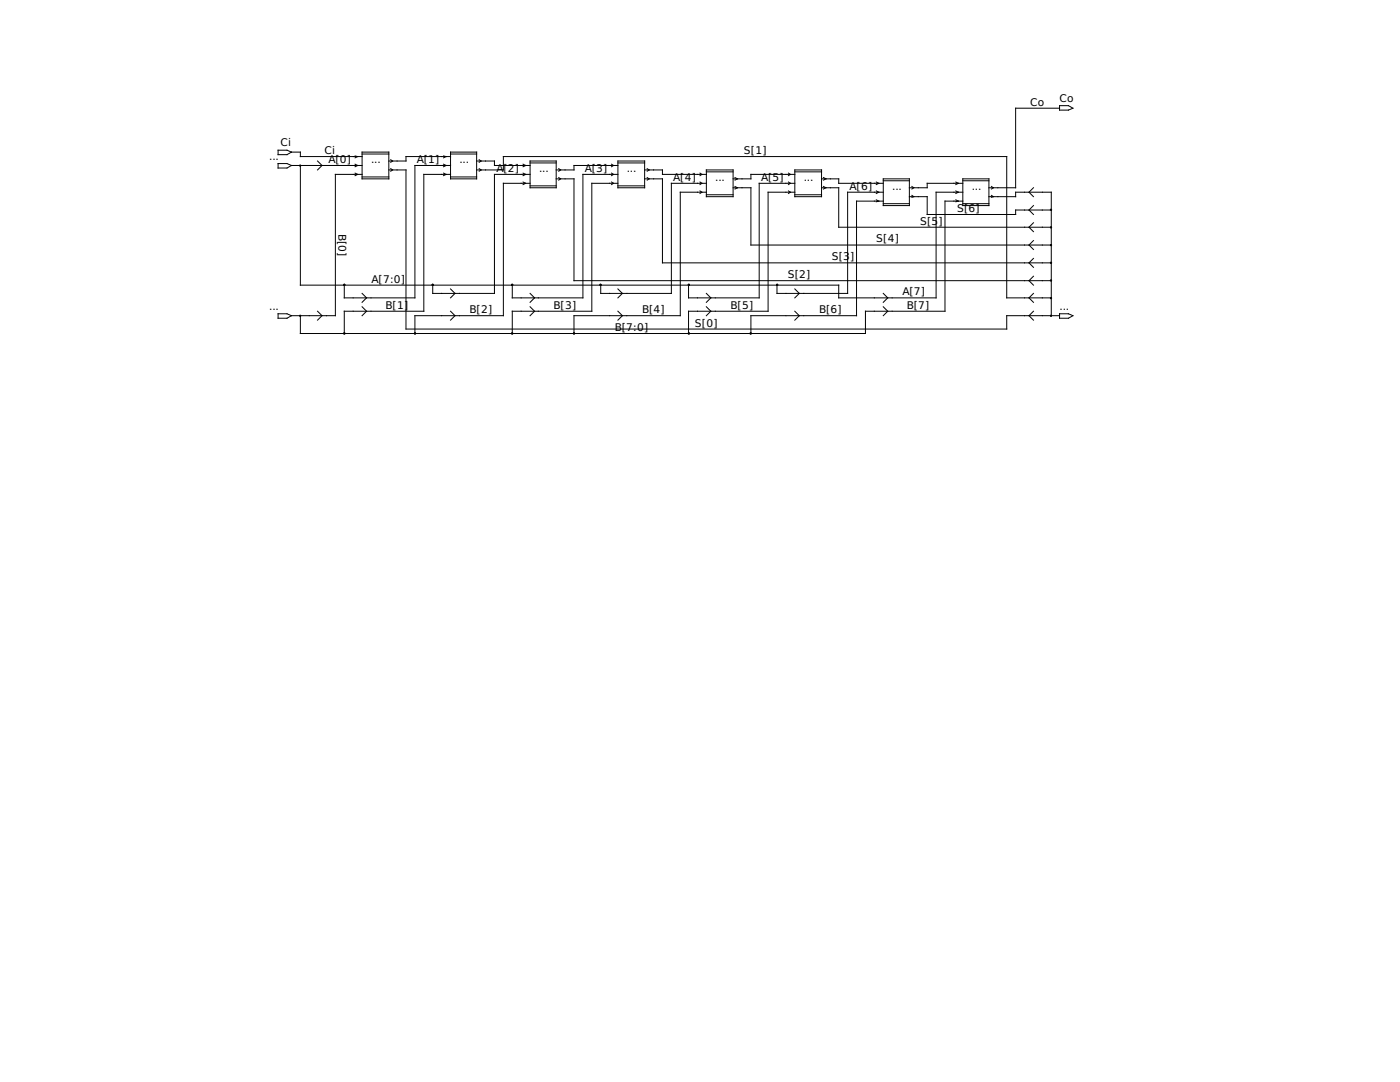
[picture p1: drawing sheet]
<svg xmlns="http://www.w3.org/2000/svg" width="279mm" height="216mm" viewBox="0 0 279 216" stroke-linecap="round" stroke-linejoin="round" font-family="sans-serif">
<g fill="none" stroke="#000" stroke-width=".2">
<path d="M55.5 30h1.8l.9 .4-.9 .5h-1.8zM55.5 32.6h1.8l.9 .4-.9 .5h-1.8zM58.2 30.4h1.7v.8h12.4M58.2 33h14.1M59.9 33v23.9h107.5v2.5h19.4v-21h5.4M63.4 32.1l.9 .9-.9 .9M70.9 31.1l.5 .1-.5 .3M70.9 34.5l.5 .3-.5 .3M70.9 32.8l.5 .2-.5 .3M72.3 30.4h5.3v5.3h-5.3zM72.3 30.7h5.3M72.3 35.3h5.3"/>
<path d="M72.3 34.8h-5.4v28.2h-8.7M77.6 33.9h3.4v31.8h119.9v-2.7h10.6M78 31.9l.4 .2-.4 .3M78 33.7l.4 .2-.4 .3M88.5 31.1l.5 .1-.5 .3M88.5 32.8l.5 .2-.5 .3M88.5 34.5l.5 .3-.5 .3M89.9 30.4h5.2v5.3h-5.2zM89.9 30.7h5.2M89.9 35.3h5.2M89.9 31.2h-8.9v.9h-3.4M89.9 34.8h-5.3v27.3h-15.9v4.4"/>
<path d="M89.9 33h-7.1v26.4h-14.1v-2.5M95.1 32.1h3.6v.9h7.1M95.1 33.9h5.4v-2.7h100.4v28.2h8.9M95.6 31.9l.4 .2-.4 .3M95.6 33.7l.4 .2-.4 .3M104.4 32.8l.5 .2-.5 .3M104.4 34.5l.5 .3-.5 .3M104.4 36.3l.5 .3-.5 .2M105.8 32.1h5.2v5.4h-5.2zM105.8 32.5h5.2M105.8 37.1h5.2M105.8 36.6h-5.3v26.4h-17.7v3.5"/>
<path d="M105.8 34.8h-7.1v23.7h-12.3v-1.6M111 35.7h3.6v20.3h95.2M111.5 33.7l.4 .2-.4 .3M111.5 35.4l.4 .3-.4 .2M122 32.8l.4 .2-.4 .3M122 34.5l.4 .3-.4 .3M122 36.3l.4 .3-.4 .2M123.3 32.1h5.4v5.4h-5.4zM123.3 32.5h5.4M123.3 37.1h5.4M123.3 33h-8.7v.9h-3.6M123.3 36.6h-5.2v25.5h-15.9v4.4"/>
<path d="M123.3 34.8h-7v24.6h-14.1v-2.5M128.7 35.7h3.5v16.8h77.6M128.7 33.9h3.5v.9h8.8M129.2 33.7l.3 .2-.3 .3M129.2 35.4l.3 .3-.3 .2M139.7 34.5l.4 .3-.4 .3M139.7 36.3l.4 .3-.4 .2M139.7 38.1l.4 .3-.4 .2M141 33.9h5.3v5.3h-5.3zM141 34.3h5.3M141 38.9h5.3M141 38.4h-5.2v24.6h-21.2v3.5"/>
<path d="M141 36.6h-7v21.9h-14.1v-1.6M146.3 37.5h3.6v11.4h59.9M146.7 35.4l.5 .3-.5 .2M146.7 37.2l.5 .3-.5 .2M157.4 38.1l.3 .3-.3 .2M157.4 34.5l.3 .3-.3 .3M157.4 36.3l.3 .3-.3 .2M158.6 34.8h-8.7v.9h-3.6M158.6 33.9h5.4v5.3h-5.4zM158.6 34.3h5.4M158.6 38.9h5.4M158.6 38.4h-5.3v23.7h-15.9v4.4"/>
<path d="M158.6 36.6h-7.1v22.8h-14.1v-2.5M164 35.7h3.4v.9h8.9M164 37.5h3.4v7.8h42.4M164.3 37.2l.5 .3-.5 .2M164.3 35.4l.5 .3-.5 .2M174.9 36.3l.5 .3-.5 .2M174.9 38.1l.5 .3-.5 .2M174.9 39.9l.5 .2-.5 .2M176.3 35.7h5.2v5.3h-5.2zM176.3 36.1h5.2M176.3 38.4h-7.1v20.1h-14.1v-1.6M181.5 39.2h3.5v3.6h17.7v-.9h7.1"/>
<path d="M182 37.2l.4 .3-.4 .2M182 39l.4 .2-.4 .2M190.8 36.3l.5 .3-.5 .2M190.8 38.1l.5 .3-.5 .2M190.8 39.9l.5 .2-.5 .2M192.2 35.7h5.2v5.3h-5.2zM192.2 36.1h5.2M192.2 36.6h-7.2v.9h-3.5M197.4 39.2h5.3v-.8h7.1v24.6M197.9 37.2l.3 .3-.3 .2M197.9 39l.3 .2-.3 .2M206.2 37.5l-.8 .9 .8 .8"/>
<path d="M211.5 21.6h-8.8v15.9h-5.3M211.5 21.1h1.7l.9 .5-.9 .4h-1.7zM72.3 58.5l.9 .9-.9 .9M89.9 57.7l.9 .8-.9 .9M105.8 58.5l.9 .9-.9 .9M123.3 57.7l.9 .8-.9 .9M141 58.5l.9 .9-.9 .9M158.6 57.7l.9 .8-.9 .9M176.3 40.6h5.2M176.3 40.1h-5.4v22.9h-21v3.5M176.3 58.5l.9 .9-.9 .9M192.2 40.6h5.2"/>
<path d="M192.2 40.1h-3.6v22h-15.9v4.4h-112.8v-3.5M206.2 58.5l-.8 .9 .8 .9M206.2 55.1l-.8 .9 .8 .9M206.2 51.6l-.8 .9 .8 .8M206.2 48l-.8 .9 .8 .9M206.2 44.4l-.8 .9 .8 .9M206.2 41l-.8 .9 .8 .9M55.5 62.6h1.8l.9 .4-.9 .5h-1.8zM63.4 62.1l.9 .9-.9 .9M72.3 61.2l.9 .9-.9 .9M89.9 62.1l.9 .9-.9 .9M105.8 61.2l.9 .9-.9 .9"/>
<path d="M123.3 62.1l.9 .9-.9 .9M141 61.2l.9 .9-.9 .9M158.6 62.1l.9 .9-.9 .9M176.3 61.2l.9 .9-.9 .9M206.2 62.1l-.8 .9 .8 .9M211.5 62.6h1.7l.9 .4-.9 .5h-1.7z"/>
<circle cx="59.9" cy="33" r=".13"/>
<circle cx="68.7" cy="56.8" r=".13"/>
<circle cx="86.3" cy="56.8" r=".13"/>
<circle cx="102.2" cy="56.8" r=".13"/>
<circle cx="119.8" cy="56.8" r=".13"/>
<circle cx="137.5" cy="56.8" r=".13"/>
<circle cx="155.1" cy="56.8" r=".13"/>
<circle cx="209.7" cy="59.5" r=".13"/>
<circle cx="209.7" cy="56" r=".13"/>
<circle cx="209.7" cy="48.9" r=".13"/>
<circle cx="209.7" cy="45.4" r=".13"/>
<circle cx="209.7" cy="41.9" r=".13"/>
<circle cx="209.7" cy="52.4" r=".13"/>
<circle cx="59.9" cy="63" r=".13"/>
<circle cx="68.7" cy="66.5" r=".13"/>
<circle cx="82.8" cy="66.5" r=".13"/>
<circle cx="102.2" cy="66.5" r=".13"/>
<circle cx="114.6" cy="66.5" r=".13"/>
<circle cx="137.5" cy="66.5" r=".13"/>
<circle cx="149.8" cy="66.5" r=".13"/>
<circle cx="209.7" cy="63" r=".13"/>
</g>
<g font-size="2.1">
<text x="205.6" y="21.1">Co</text>
<text x="211.5" y="20.4">Co</text>
<text x="56" y="29.2">Ci</text>
<text x="53.7" y="31.9">...</text>
<text x="64.8" y="30.7">Ci</text>
<text x="65.5" y="32.5">A[0]</text>
<text x="74" y="32.5">...</text>
<text x="83.2" y="32.5">A[1]</text>
<text x="91.7" y="32.5">...</text>
<text x="99.1" y="34.3">A[2]</text>
<text x="107.6" y="34.3">...</text>
<text x="116.7" y="34.3">A[3]</text>
<text x="125.1" y="34.3">...</text>
<text x="148.5" y="30.7">S[1]</text>
<text x="134.4" y="36.1">A[4]</text>
<text x="142.7" y="36.1">...</text>
<text x="151.9" y="36.1">A[5]</text>
<text x="160.4" y="36.1">...</text>
<text x="169.5" y="37.8">A[6]</text>
<text x="178.1" y="37.8">...</text>
<text x="193.9" y="37.8">...</text>
<text x="67.6" y="46.6" transform="rotate(90 67.6 46.6)">B[0]</text>
<text x="183.6" y="44.8">S[5</text>
<text x="187.3" y="44.8">]</text>
<text x="191" y="42.3">S[6]</text>
<text x="166" y="51.9">S[3</text>
<text x="169.7" y="51.9">]</text>
<text x="174.9" y="48.4">S[4]</text>
<text x="74.2" y="56.4">A[7:0]</text>
<text x="157.2" y="55.5">S[2]</text>
<text x="180.1" y="58.9">A[7]</text>
<text x="53.7" y="61.8">...</text>
<text x="77" y="61.6">B[1]</text>
<text x="93.7" y="62.5">B[2]</text>
<text x="110.5" y="61.6">B[3]</text>
<text x="128.1" y="62.5">B[4]</text>
<text x="138.7" y="65.2">S[0]</text>
<text x="145.8" y="61.6">B[5]</text>
<text x="163.4" y="62.5">B[6]</text>
<text x="181" y="61.6">B[7]</text>
<text x="211.5" y="61.8">...</text>
<text x="122.7" y="66">B[7:0]</text>
</g>
</svg>
